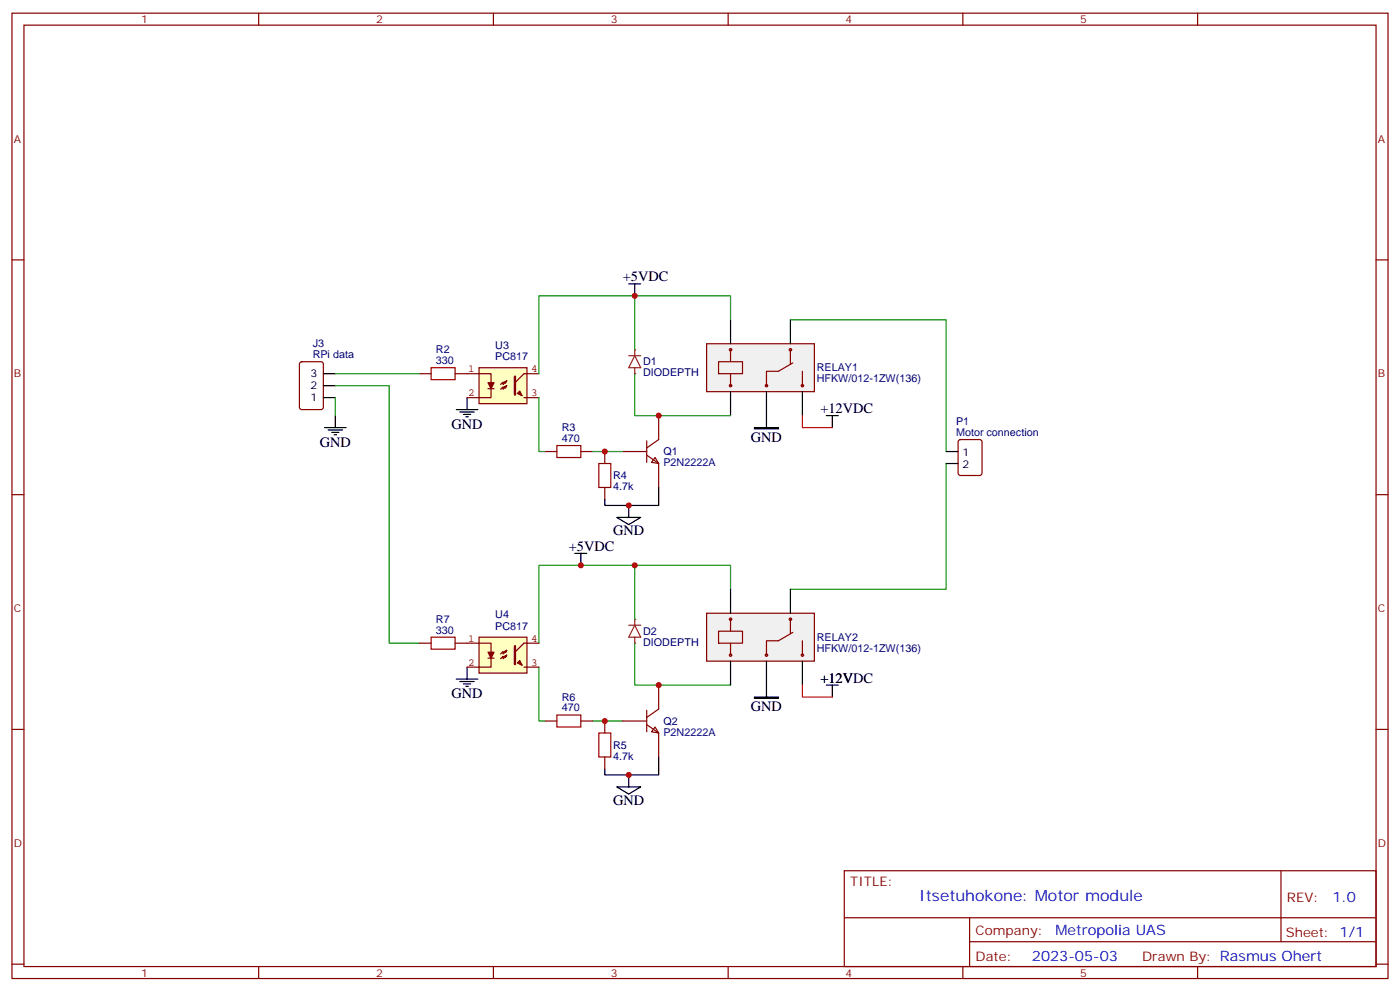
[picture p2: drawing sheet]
<svg xmlns="http://www.w3.org/2000/svg" width="412mm" height="292mm" viewBox="0 0 412 292" stroke-linecap="round" stroke-linejoin="round" font-family="sans-serif">
<g fill="none" stroke="#870000" stroke-width=".35">
<path d="M3.5 3.9h405.4v284.3h-405.4zM7.1 7.4h398.2v277.3h-398.2zM76.2 3.9v3.5M145.3 3.9v3.5M214.5 3.9v3.5M283.6 3.9v3.5M352.8 3.9v3.5M3.5 76.6h3.6M405.3 76.6h3.6M3.5 145.7h3.6M405.3 145.7h3.6M3.5 214.8h3.6"/>
<path d="M405.3 214.8h3.6M248.7 256.5h156.6v28.2h-156.6zM377.3 256.5v20.9M248.7 270.3h156.5M285.6 277.4h119.6M285.6 270.3v14.1M3.5 284h3.6M76.2 284.7v3.5M145.3 284.7v3.5M214.5 284.7v3.5M283.6 284.7v3.5M352.8 284.7v3.5"/>
<path d="M405.3 284h3.6"/>
</g>
<path d="M141.1 108.3h14.1v10.6h-14.1z" fill="#ffffc2" stroke="#850000" stroke-width=".35"/>
<g fill="#850000" stroke="#850000" stroke-width=".35">
<path d="M143.8 112.7h1.7l-.9 1.8z"/>
<path d="M152.4 115.9l.7-.7 .7 1.4z"/>
</g>
<path d="M137.6 110.1h7v2.6M143.8 114.5h1.7M144.6 114.5v2.6h-7M148.6 112.5l.7-.3-.4 .7zM149.3 112.2l-1.1 1v-.7l-.7 .7M149.3 113.6l-.4 .7-.3-.4 .7-.3-1.1 1.1v-.8l-.7 .8M154.3 117.1h4.4M158.7 110.1h-4.4l-2.6 2.6" fill="none" stroke="#850000" stroke-width=".35"/>
<path d="M151.7 110.9v5.3" fill="none" stroke="#850000" stroke-width=".71"/>
<path d="M88.4 106.7l.5-.2h5.6l.7 .5v12.9l-.4 .7-5.9 .1-.7-.5v-13zM123.5 110.1h3.5M134.1 110.1h3.5" fill="none" stroke="#870000" stroke-width=".35"/>
<g fill="none" stroke="#000" stroke-width=".35">
<path d="M95.2 110.1h3.6M95.2 117.1h3.6M95.2 113.6h3.6M137.6 117.1v3.6M95.6 125.9h6.4M96.7 126.6h4.2M97.7 127.4h2.1M98.4 128.1h.7M98.8 122.4v3.5M134.4 120.7h6.4M135.5 121.4h4.2M136.5 122.1h2.1"/>
<path d="M137.2 122.8h.7"/>
</g>
<path d="M127 108.3h7.1v3.5h-7.1z" fill="none" stroke="#a10000" stroke-width=".35"/>
<path d="M98.8 110.1h24.7M98.8 117.1v5.3" fill="none" stroke="#008700" stroke-width=".35"/>
<path d="M193 134.8l1 1.7-2.1-.3z" fill="#fff" stroke="#870000" stroke-width=".35"/>
<path d="M160.5 133h3.5M171.1 133h3.5M183.4 133h7.1M190.5 134.1l3.5 2.4v7.1M190.5 129.8v6.4M194 122.4v7.1l-3.5 2.4" fill="none" stroke="#870000" stroke-width=".35"/>
<path d="M164 131.2h7.1v3.6h-7.1z" fill="none" stroke="#a10000" stroke-width=".35"/>
<path d="M185.2 83.6h3.5M187 83.6v3.5" fill="none" stroke="#000" stroke-width=".35"/>
<path d="M208.1 101.2h31.8v14.2h-31.8z" fill="#f0f0f0" stroke="#870000" stroke-width=".35"/>
<path d="M215.2 94.2v7M232.8 94.2v7M215.2 115.4v7M225.8 115.4v7M236.4 115.4v7M181.7 152.4h7l-3.5 2.1zM185.2 148.9v3.5" fill="none" stroke="#000" stroke-width=".35"/>
<g fill="none" stroke="#870000" stroke-width=".35">
<path d="M211.7 106.5h7v3.6h-7zM215.2 103v3.5M215.2 110.1v3.5M232.8 103v4.2M233.5 106.9l-4.2 2.5h-3.5v4.2M236.4 109.4v4.2M178.2 133v3.5M178.2 143.6v3.5"/>
<circle cx="215.2" cy="103" r=".35"/>
<circle cx="215.2" cy="113.6" r=".35"/>
<circle cx="225.8" cy="113.6" r=".35"/>
<circle cx="232.8" cy="103" r=".35"/>
<circle cx="236.4" cy="113.6" r=".35"/>
</g>
<path d="M176.4 136.5h3.5v7.1h-3.5z" fill="none" stroke="#a10000" stroke-width=".35"/>
<path d="M158.7 117.1v15.9h1.8M187 110.1v12.3h28.2M174.6 133h8.8" fill="none" stroke="#008700" stroke-width=".35"/>
<path d="M185.2 104.8h3.5M187 104.8l1.7 3.5h-3.5zM187 103v1.8M187 108.3v1.8" fill="none" stroke="#8c2424" stroke-width=".35"/>
<g fill="#8c2424">
<circle cx="187" cy="110.1" r=".18"/>
<circle cx="187" cy="103" r=".18"/>
</g>
<path d="M187 87.1h-28.3v23M215.2 94.2v-7.1h-28.2v15.9M232.8 94.2h45.9v38.8M278.7 136.5v37.1h-45.9M215.2 173.6v-7.1h-56.5v22.9" fill="none" stroke="#008700" stroke-width=".35"/>
<path d="M278.7 133h3.5M278.7 136.5h3.5M194 143.6v5.3h-15.8v-1.8M194 223v5.2h-15.8v-1.7" fill="none" stroke="#000" stroke-width=".35"/>
<path d="M282.5 129.7l.4-.2h5.7l.6 .4 .1 9.4-.5 .7-5.9 .1-.6-.5-.1-9.4z" fill="none" stroke="#870000" stroke-width=".35"/>
<path d="M185.2 184.2h3.5M187 184.2l1.7 3.5h-3.5zM187 182.4v1.8M187 187.7v1.7" fill="none" stroke="#8c2424" stroke-width=".35"/>
<g fill="#8c2424">
<circle cx="187" cy="189.4" r=".18"/>
<circle cx="187" cy="182.4" r=".18"/>
</g>
<path d="M158.7 196.5v15.9h1.8M187 189.4v12.4h28.2M174.6 212.4h8.8" fill="none" stroke="#008700" stroke-width=".35"/>
<path d="M181.7 231.8h7l-3.5 2.1zM185.2 228.2v3.6" fill="none" stroke="#000" stroke-width=".35"/>
<path d="M176.4 215.9h3.5v7.1h-3.5z" fill="none" stroke="#a10000" stroke-width=".35"/>
<path d="M178.2 212.4v3.5M178.2 223v3.5" fill="none" stroke="#870000" stroke-width=".35"/>
<path d="M208.1 180.6h31.8v14.1h-31.8z" fill="#f0f0f0" stroke="#870000" stroke-width=".35"/>
<path d="M169.3 163h3.6M171.1 163v3.5M215.2 173.6v7M232.8 173.6v7M215.2 194.7v7.1M225.8 194.7v7.1M236.4 194.7v7.1" fill="none" stroke="#000" stroke-width=".35"/>
<g fill="none" stroke="#870000" stroke-width=".35">
<path d="M211.7 185.9h7v3.5h-7zM215.2 182.4v3.5M215.2 189.4v3.6M232.8 182.4v4.2M233.5 186.3l-4.2 2.4h-3.5v4.3M236.4 188.7v4.3M160.5 212.4h3.5M171.1 212.4h3.5"/>
<circle cx="215.2" cy="182.4" r=".35"/>
<circle cx="215.2" cy="193" r=".35"/>
<circle cx="225.8" cy="193" r=".35"/>
<circle cx="232.8" cy="182.4" r=".35"/>
<circle cx="236.4" cy="193" r=".35"/>
</g>
<path d="M164 210.6h7.1v3.5h-7.1z" fill="none" stroke="#a10000" stroke-width=".35"/>
<path d="M193 214.1l1 1.8-2.1-.4z" fill="#fff" stroke="#870000" stroke-width=".35"/>
<path d="M123.5 189.4h3.5M134.1 189.4h3.5M183.4 212.4h7.1M190.5 213.4l3.5 2.5v7.1M190.5 209.2v6.3M194 201.8v7l-3.5 2.5" fill="none" stroke="#870000" stroke-width=".35"/>
<path d="M137.6 196.5v3.5M134.4 200h6.4M135.5 200.7h4.2M136.5 201.4h2.1M137.2 202.1h.7" fill="none" stroke="#000" stroke-width=".35"/>
<path d="M98.8 113.6h15.9v75.8h8.8" fill="none" stroke="#008700" stroke-width=".35"/>
<path d="M127 187.7h7.1v3.5h-7.1z" fill="none" stroke="#a10000" stroke-width=".35"/>
<path d="M141.1 187.7h14.1v10.6h-14.1z" fill="#ffffc2" stroke="#850000" stroke-width=".35"/>
<g fill="#850000" stroke="#850000" stroke-width=".35">
<path d="M143.8 192.1h1.7l-.9 1.8z"/>
<path d="M152.4 195.3l.7-.7 .7 1.4z"/>
</g>
<path d="M137.6 189.4h7v2.7M143.8 193.9h1.7M144.6 193.9v2.6h-7M148.6 191.9l.7-.3-.4 .7zM149.3 191.6l-1.1 1v-.7l-.7 .7M149.3 193l-.4 .7-.3-.4 .7-.3-1.1 1v-.7l-.7 .7M154.3 196.5h4.4M158.7 189.4h-4.4l-2.6 2.7" fill="none" stroke="#850000" stroke-width=".35"/>
<path d="M151.7 190.3v5.3" fill="none" stroke="#850000" stroke-width=".71"/>
<path d="M187 166.5v15.9" fill="none" stroke="#008700" stroke-width=".35"/>
<path d="M225.8 122.4v3.5M243.4 122.4h3.5M245.2 122.4v3.5M225.8 201.8v3.5M243.4 201.8h3.5M245.2 201.8v3.5" fill="none" stroke="#000" stroke-width=".35"/>
<path d="M222.2 125.9h7.1v.4h-7.1zM222.2 205.3h7.1v.4h-7.1z" fill="#000" stroke="#000" stroke-width=".35"/>
<path d="M236.4 122.4v3.5h8.8M236.4 201.8v3.5h8.8" fill="none" stroke="#f00" stroke-width=".35"/>
<g fill="#c00">
<circle cx="178.2" cy="133" r=".88"/>
<circle cx="187" cy="87.1" r=".88"/>
<circle cx="185.2" cy="148.9" r=".88"/>
<circle cx="185.2" cy="228.2" r=".88"/>
<circle cx="194" cy="201.8" r=".88"/>
<circle cx="178.2" cy="212.4" r=".88"/>
<circle cx="171.1" cy="166.5" r=".88"/>
<circle cx="187" cy="166.5" r=".88"/>
<circle cx="194" cy="122.4" r=".88"/>
</g>
<text font-size="4.6" fill="#00f" x="270.8" y="265.5">Itsetuhokone: Motor module</text>
<g font-size="4.2">
<text x="183.4" y="82.9">+5VDC</text>
<text x="241.7" y="121.7">+12VDC</text>
<text x="94.2" y="131.6">GND</text>
<text x="133" y="126.3">GND</text>
<text x="221.2" y="130.2">GND</text>
<text x="180.6" y="157.7">GND</text>
<text x="167.6" y="162.3">+5VDC</text>
<text x="241.7" y="201.1">+12VDC</text>
<text x="133" y="205.7">GND</text>
<text x="221.2" y="209.6">GND</text>
<text x="180.6" y="237.1">GND</text>
</g>
<g font-size="4.2" fill="#00f">
<text x="392.5" y="265.7">1.0</text>
<text x="310.9" y="275.3">Metropolia UAS</text>
<text x="304" y="283.1">2023-05-03</text>
</g>
<g font-size="3.9" fill="#800">
<text x="250.5" y="261.1">TITLE:</text>
<text x="379.1" y="265.7">REV:</text>
<text x="287.4" y="275.3">Company:</text>
<text x="378.7" y="275.9">Sheet: 1/1</text>
<text x="287.4" y="282.9">Date:</text>
<text x="336.4" y="283">Drawn By: Rasmus Ohert</text>
</g>
<g font-size="3.2" fill="#800">
<text x="41.6" y="6.9">1</text>
<text x="110.8" y="6.9">2</text>
<text x="179.9" y="6.9">3</text>
<text x="249.1" y="6.9">4</text>
<text x="318.2" y="6.9">5</text>
<text x="4.1" y="42">A</text>
<text x="405.9" y="42">A</text>
<text x="4.1" y="111.1">B</text>
<text x="405.9" y="111.1">B</text>
<text x="4.1" y="180.3">C</text>
<text x="405.9" y="180.3">C</text>
<text x="4.1" y="249.4">D</text>
<text x="405.9" y="249.4">D</text>
<text x="41.6" y="287.7">1</text>
<text x="110.8" y="287.7">2</text>
<text x="179.9" y="287.7">3</text>
<text x="249.1" y="287.7">4</text>
<text x="318.2" y="287.7">5</text>
</g>
<g font-size="3.2" fill="#000080">
<text x="92.1" y="105.5">RPi data</text>
<text x="92.1" y="102.3">J3</text>
<text x="128.4" y="107.2">330</text>
<text x="128.4" y="104.1">R2</text>
<text x="145.9" y="106">PC817</text>
<text x="145.9" y="102.7">U3</text>
<text x="189.4" y="107.7">D1</text>
<text x="189.4" y="110.8">DIODEPTH</text>
<text x="240.6" y="112.6">HFKW/012-1ZW(136)</text>
<text x="240.6" y="109.4">RELAY1</text>
<text x="281.6" y="125.2">P1</text>
<text x="165.5" y="130.2">470</text>
<text x="165.5" y="127">R3</text>
<text x="281.6" y="128.4">Motor connection</text>
<text x="195.4" y="137.3">P2N2222A</text>
<text x="195.4" y="134.1">Q1</text>
<text x="180.6" y="141.2">R4</text>
<text x="180.6" y="144.3">4.7k</text>
<text x="128.4" y="183.5">R7</text>
<text x="145.9" y="185.4">PC817</text>
<text x="145.9" y="182.1">U4</text>
<text x="128.4" y="186.6">330</text>
<text x="189.4" y="190.2">DIODEPTH</text>
<text x="189.4" y="187">D2</text>
<text x="240.6" y="192">HFKW/012-1ZW(136)</text>
<text x="240.6" y="188.8">RELAY2</text>
<text x="165.5" y="209.6">470</text>
<text x="165.5" y="206.4">R6</text>
<text x="195.4" y="213.5">Q2</text>
<text x="180.6" y="220.5">R5</text>
<text x="195.4" y="216.7">P2N2222A</text>
<text x="180.6" y="223.7">4.7k</text>
</g>
<g font-size="3.2">
<text x="91.5" y="111.1">3</text>
<text x="91.5" y="118.2">1</text>
<text x="91.5" y="114.7">2</text>
<text x="283.5" y="134.4">1</text>
<text x="283.5" y="137.9">2</text>
</g>
<g font-size="3.2" fill="#840000">
<text x="137.9" y="109.7">1</text>
<text x="156.5" y="109.7">4</text>
<text x="137.9" y="116.8">2</text>
<text x="156.5" y="116.8">3</text>
<text x="137.9" y="189.1">1</text>
<text x="156.5" y="189.1">4</text>
<text x="137.9" y="196.1">2</text>
<text x="156.5" y="196.1">3</text>
</g>
</svg>
